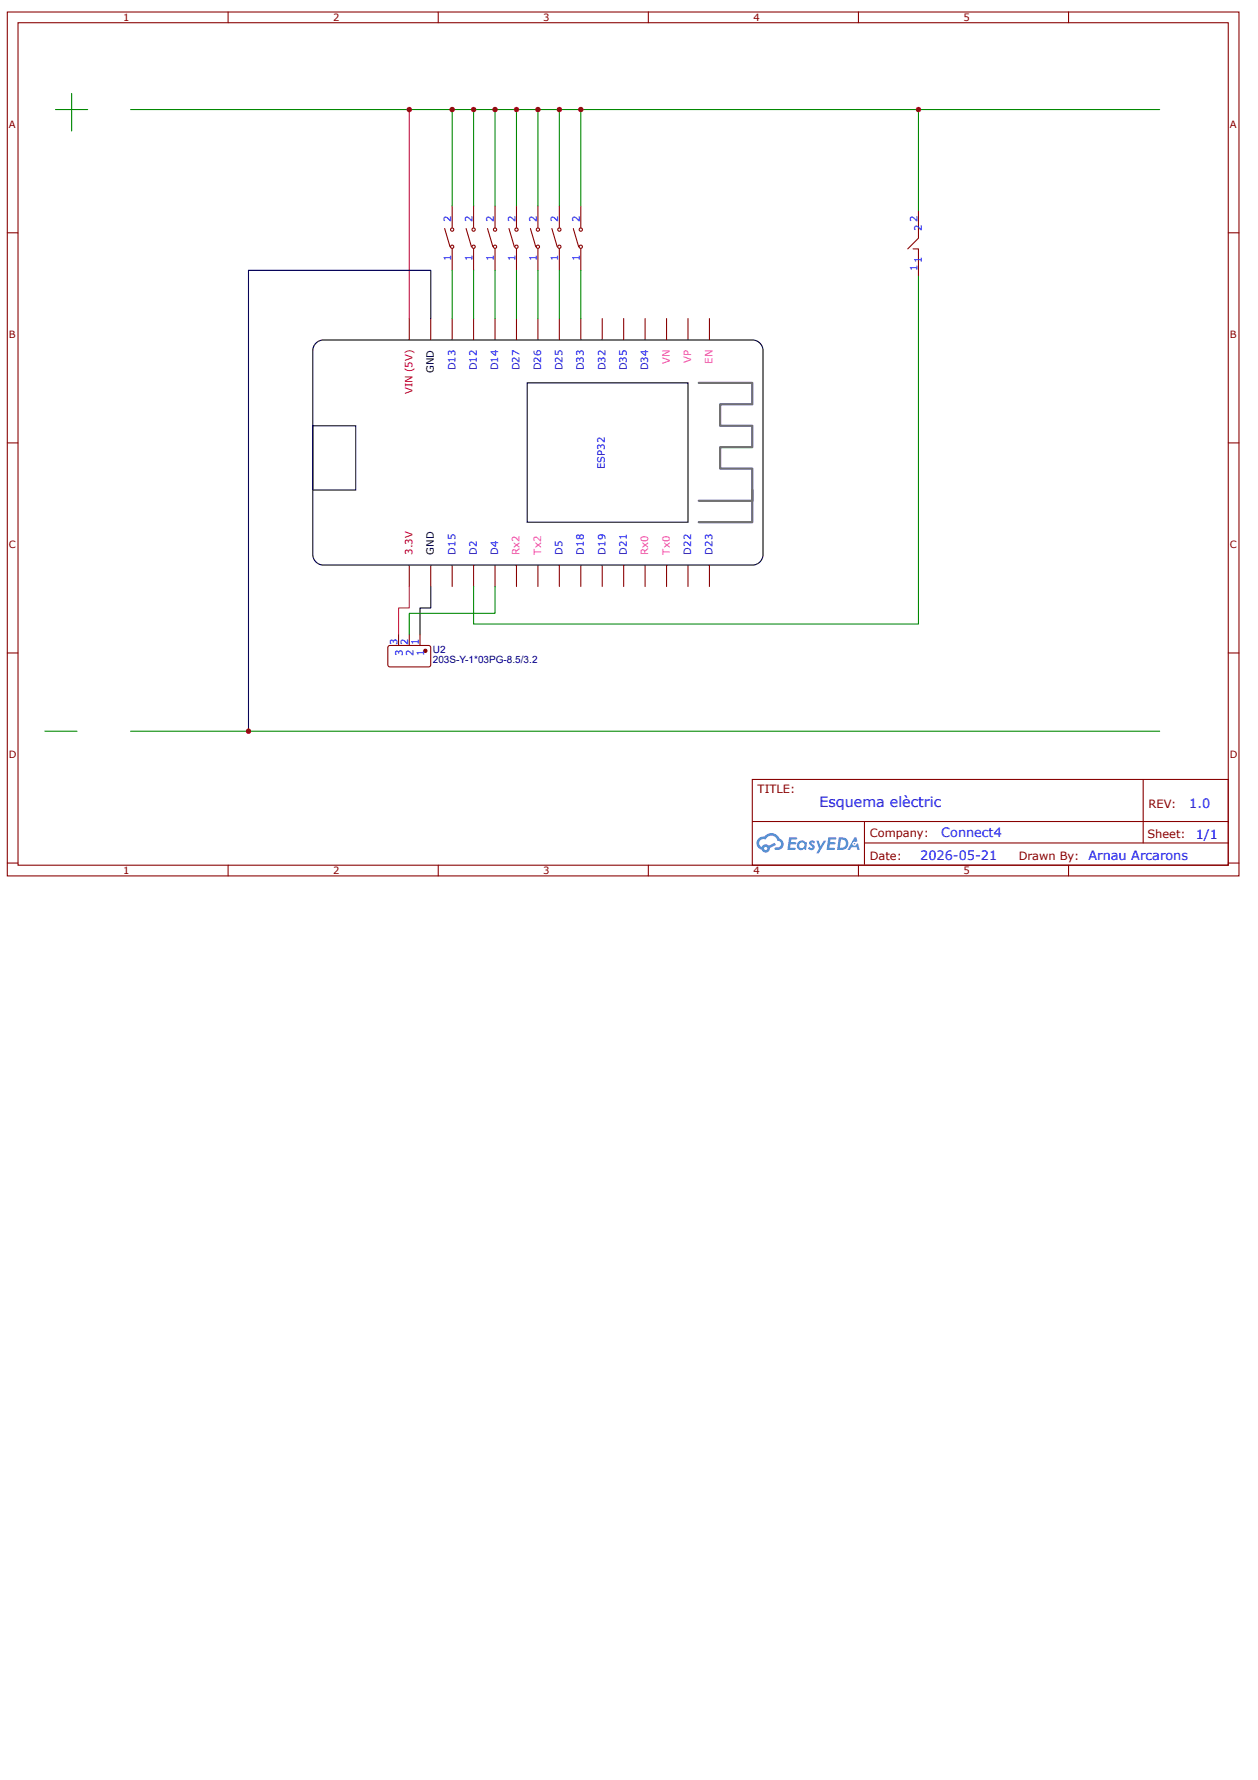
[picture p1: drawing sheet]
<svg xmlns="http://www.w3.org/2000/svg" width="210mm" height="297mm" viewBox="0 0 210 297" stroke-linecap="round" stroke-linejoin="round" font-family="sans-serif">
<g fill="none" stroke="#800" stroke-width=".18">
<path d="M1.2 2h205.5v144.2h-205.5zM3 3.8h201.9v140.6h-201.9zM38.1 2v1.8M73.1 2v1.8M108.2 2v1.8M143.2 2v1.8M178.3 2v1.8M1.2 38.8h1.8M204.9 38.8h1.8M1.2 73.9h1.8M204.9 73.9h1.8M1.2 109h1.8"/>
<path d="M204.9 109h1.8M125.5 130.1h79.4v14.3h-79.4zM125.5 137.1h79.4M144.2 137.1v7.1M190.7 130.1v10.6M1.2 144h1.8M38.1 144.4v1.8M73.1 144.4v1.8M108.2 144.4v1.8M143.2 144.4v1.8M144.2 140.7h60.7M178.3 144.4v1.8"/>
<path d="M204.9 144h1.8"/>
</g>
<g fill="#58f">
<path d="M135.1 140.3l.4-.1 .3 .1 .2 .2-.2 .3a.23 .23 0 0 0-.2-.2 .23 .23 0 0 0-.2 .1 .74 .74 0 0 1 .4 1l-.6 .1-.4-.2 .2-.3 .4 .2 .2-.2a.89 .89 0 0 1-.6-.8z"/>
<path d="M136.2 140.3h.4l.3 .9 .5-.9h.5l-1.3 2.1h-.4l.4-.8z"/>
<path d="M131.7 139.7l1.3 .1v.1l-.2 .2h-.8v.4h.7l.2 .2-.2 .2h-.8l-.1 .6h.8h.1v.3h-1.3z"/>
<path d="M138.2 139.7l1.3 .1 .1 .1-.2 .2h-.8l-.1 .4h.8l.1 .2-.2 .2h-.8v.6h.7h.2v.3h-1.4z"/>
<path d="M142.6 139.7h.3l.2 .7-.3 .1a.35 .35 0 0 0-.6 .2 .35 .35 0 0 0 .3 .4 .35 .35 0 0 0 .4-.3l.2-.1 .3 1.1h-.4l-.1-.4h-.8l-.3 .4h-.4z"/>
<path d="M140 139.7l-.3 2.1h.6a1.06 1.06 0 0 0 1.2-1.1 1.06 1.06 0 0 0-1.2-1zM140.3 140.1a.72 .72 0 0 1 .8 .8 .72 .72 0 0 1-1 .6z"/>
<path d="M133.3 140.4a.78 .78 0 0 0-.2 1.1 .78 .78 0 0 0 1.1 .2l.3 .1 .1-1.1-.3-.2a.71 .71 0 0 0-1-.1zM133.3 141a.47 .47 0 0 1 .9 0 .47 .47 0 0 1-.9 0z"/>
<path d="M126.5 139.9a1.12 1.12 0 0 0 .6 1.9 .71 .71 0 0 0 .8 .5 .71 .71 0 0 0 .6-.8l1-.5-.3-.4-.9 .5a.72 .72 0 0 0-1.2 .2 .7 .7 0 0 1-.4-.9 .7 .7 0 0 1 1-.3 1.05 1.05 0 0 1 1.1-.6 1.05 1.05 0 0 1 1 .8 .58 .58 0 0 1 .5 .7 .58 .58 0 0 1-.9 .4l-.2 .2a.89 .89 0 0 0 1.1 .1 .96 .96 0 0 0 .4-1 .96 .96 0 0 0-.6-.8 1.54 1.54 0 0 0-2.7-.3h-.3zM127.5 141.6a.27 .27 0 0 1 .5 0 .27 .27 0 0 1-.5 0z"/>
<circle cx="142.6" cy="140.8" r=".13"/>
</g>
<g fill="none" stroke="#800" stroke-width=".18">
<path d="M74.2 38.1l.9 3.1M75.4 34.4v3.6M77.8 38.1l.9 3.1M79 34.4v3.6M81.3 38.1l.9 3.1M82.6 34.4v3.6M84.9 38.1l.9 3.1M86.2 34.4v3.6M88.5 38.1l.9 3.1M89.7 34.4v3.6M92.1 38.1l.9 3.1M93.3 34.4v3.6"/>
<path d="M95.7 38.1l.8 3.1M96.9 34.4v3.6M68.3 53.2v3.5M71.9 53.2v3.5M75.4 41.5v3.6M75.4 53.2v3.5M79 41.5v3.6M79 53.2v3.5M82.6 41.5v3.6M82.6 53.2v3.5M86.2 41.5v3.6M86.2 53.2v3.5"/>
<path d="M89.7 41.5v3.6M89.7 53.2v3.5M93.3 41.5v3.6M93.3 53.2v3.5M96.9 41.5v3.6M96.9 53.2v3.5M100.5 53.2v3.5M104.1 53.2v3.5M107.6 53.2v3.5M111.2 53.2v3.5M114.8 53.2v3.5M118.4 53.2v3.5"/>
<path d="M68.3 94.3v3.6M71.9 94.3v3.6M75.4 94.3v3.6M79 94.3v3.6M82.6 94.3v3.6M86.2 94.3v3.6M89.7 94.3v3.6M93.3 94.3v3.6M96.9 94.3v3.6M100.5 94.3v3.6M104.1 94.3v3.6M107.6 94.3v3.6"/>
<path d="M111.2 94.3v3.6M114.8 94.3v3.6M118.4 94.3v3.6M64.8 107.8l.3-.1h6.5l.3 .4-.1 3-.3 .2h-6.6l-.2-.4v-2.8z"/>
<circle cx="75.4" cy="38.3" r=".27"/>
<circle cx="79" cy="38.3" r=".27"/>
<circle cx="82.6" cy="38.3" r=".27"/>
<circle cx="86.2" cy="38.3" r=".27"/>
<circle cx="89.7" cy="38.3" r=".27"/>
<circle cx="93.3" cy="38.3" r=".27"/>
<circle cx="96.9" cy="38.3" r=".27"/>
<circle cx="75.4" cy="41.2" r=".27"/>
<circle cx="79" cy="41.2" r=".27"/>
<circle cx="82.6" cy="41.2" r=".27"/>
<circle cx="86.2" cy="41.2" r=".27"/>
<circle cx="89.7" cy="41.2" r=".27"/>
<circle cx="93.3" cy="41.2" r=".27"/>
<circle cx="96.9" cy="41.2" r=".27"/>
</g>
<path d="M52.7 57.3a1.79 1.79 0 0 1 1.3-.6h71.5a1.79 1.79 0 0 1 1.8 1.8v34a1.79 1.79 0 0 1-1.8 1.8h-71.5a1.79 1.79 0 0 1-1.8-1.8v-34a1.79 1.79 0 0 1 .5-1.2zM71.9 53.2v-8.1h-30.4v76.9M52.2 71h7.1v10.8h-7.1zM88 63.9h26.8v23.2h-26.8zM71.9 97.9v3.5h-1.8v4.5" fill="none" stroke="#000" stroke-width=".18"/>
<path d="M116.6 63.9h8.9v3.6h-5.3v3.5h5.3v3.6h-5.3v3.6h5.3v5.4h-8.9M125.5 81.8v5.3h-8.9" fill="none" stroke="#666" stroke-width=".36"/>
<g fill="none" stroke="#080" stroke-width=".18">
<path d="M9.3 18.3h5.3M11.9 15.6v6.3M21.8 18.3h171.7M75.4 18.3v16.1M79 18.3v16.1M82.6 18.3v16.1M86.2 18.3v16.1M89.7 18.3v16.1M93.3 18.3v16.1M96.9 18.3v16.1M75.4 45.1v8.1M79 45.1v8.1"/>
<path d="M82.6 45.1v8.1M86.2 45.1v8.1M89.7 45.1v8.1M93.3 45.1v8.1M96.9 45.1v8.1M82.6 97.9v4.4h-14.3v3.6M7.5 122h5.3M21.8 122h171.7"/>
</g>
<path d="M68.3 18.3v34.9" fill="none" stroke="#c03" stroke-width=".18"/>
<path d="M68.3 97.9v3.5h-1.8v4.5" fill="none" stroke="#c33" stroke-width=".18"/>
<circle cx="71" cy="108.6" r=".27" fill="#800"/>
<g fill="none" stroke="#800" stroke-width=".18">
<path d="M153.2 35.3v4.4l-1.7 1.8M152.3 41.5h.9v4.5M66.5 105.9v1.8M68.3 105.9v1.8M70.1 105.9v1.8"/>
<circle cx="71" cy="108.6" r=".27"/>
</g>
<path d="M153.2 18.3v17M153.2 46v58.1h-74.2v-6.2" fill="none" stroke="#080" stroke-width=".18"/>
<g fill="#c00">
<circle cx="75.4" cy="18.3" r=".45"/>
<circle cx="79" cy="18.3" r=".45"/>
<circle cx="82.6" cy="18.3" r=".45"/>
<circle cx="86.2" cy="18.3" r=".45"/>
<circle cx="89.7" cy="18.3" r=".45"/>
<circle cx="93.3" cy="18.3" r=".45"/>
<circle cx="96.9" cy="18.3" r=".45"/>
<circle cx="68.3" cy="18.3" r=".45"/>
<circle cx="41.5" cy="122" r=".45"/>
<circle cx="153.2" cy="18.3" r=".45"/>
</g>
<text font-size="2.4" fill="#00f" x="136.7" y="134.6">Esquema elèctric</text>
<g font-size="2.1" fill="#00f">
<text x="198.4" y="134.8">1.0</text>
<text x="153.5" y="143.6">2026-05-21</text>
<text x="157" y="139.6">Connect4</text>
<text x="181.6" y="143.5">Arnau Arcarons</text>
<text x="199.5" y="140">1/1</text>
</g>
<g font-size="1.9" fill="#800">
<text x="126.4" y="132.4">TITLE:</text>
<text x="191.6" y="134.8">REV:</text>
<text x="145.1" y="143.5">Date:</text>
<text x="145.1" y="139.6">Company:</text>
<text x="170" y="143.5">Drawn By:</text>
<text x="191.4" y="139.9">Sheet:</text>
</g>
<g font-size="1.7" fill="#800">
<text x="20.5" y="3.5">1</text>
<text x="55.6" y="3.5">2</text>
<text x="90.6" y="3.5">3</text>
<text x="125.7" y="3.5">4</text>
<text x="160.7" y="3.5">5</text>
<text x="1.5" y="21.3">A</text>
<text x="205.2" y="21.3">A</text>
<text x="1.5" y="56.4">B</text>
<text x="205.2" y="56.4">B</text>
<text x="1.5" y="91.4">C</text>
<text x="205.2" y="91.4">C</text>
<text x="1.5" y="126.5">D</text>
<text x="205.2" y="126.5">D</text>
<text x="20.5" y="145.9">1</text>
<text x="55.6" y="145.9">2</text>
<text x="90.6" y="145.9">3</text>
<text x="125.7" y="145.9">4</text>
<text x="160.7" y="145.9">5</text>
</g>
<g font-size="1.7" fill="#00f">
<text x="75.3" y="37.1" transform="rotate(-90 75.3 37.1)">2</text>
<text x="78.8" y="37.1" transform="rotate(-90 78.8 37.1)">2</text>
<text x="82.4" y="37.1" transform="rotate(-90 82.4 37.1)">2</text>
<text x="86" y="37.1" transform="rotate(-90 86 37.1)">2</text>
<text x="89.6" y="37.1" transform="rotate(-90 89.6 37.1)">2</text>
<text x="93.1" y="37.1" transform="rotate(-90 93.1 37.1)">2</text>
<text x="96.7" y="37.1" transform="rotate(-90 96.7 37.1)">2</text>
<text x="153.1" y="37.1" transform="rotate(-90 153.1 37.1)">2</text>
<text x="153.8" y="38.5" transform="rotate(-90 153.8 38.5)">2</text>
<text x="75.3" y="43.5" transform="rotate(-90 75.3 43.5)">1</text>
<text x="78.8" y="43.5" transform="rotate(-90 78.8 43.5)">1</text>
<text x="82.4" y="43.5" transform="rotate(-90 82.4 43.5)">1</text>
<text x="86" y="43.5" transform="rotate(-90 86 43.5)">1</text>
<text x="89.6" y="43.5" transform="rotate(-90 89.6 43.5)">1</text>
<text x="93.1" y="43.5" transform="rotate(-90 93.1 43.5)">1</text>
<text x="96.7" y="43.5" transform="rotate(-90 96.7 43.5)">1</text>
<text x="153.1" y="45.3" transform="rotate(-90 153.1 45.3)">1</text>
<text x="153.8" y="43.9" transform="rotate(-90 153.8 43.9)">1</text>
<text x="76" y="61.8" transform="rotate(-90 76 61.8)">D13</text>
<text x="79.5" y="61.8" transform="rotate(-90 79.5 61.8)">D12</text>
<text x="83.1" y="61.8" transform="rotate(-90 83.1 61.8)">D14</text>
<text x="86.7" y="61.8" transform="rotate(-90 86.7 61.8)">D27</text>
<text x="90.3" y="61.8" transform="rotate(-90 90.3 61.8)">D26</text>
<text x="93.9" y="61.8" transform="rotate(-90 93.9 61.8)">D25</text>
<text x="97.4" y="61.8" transform="rotate(-90 97.4 61.8)">D33</text>
<text x="101" y="61.8" transform="rotate(-90 101 61.8)">D32</text>
<text x="104.6" y="61.8" transform="rotate(-90 104.6 61.8)">D35</text>
<text x="108.2" y="61.8" transform="rotate(-90 108.2 61.8)">D34</text>
<text x="100.9" y="78.2" transform="rotate(-90 100.9 78.2)">ESP32</text>
<text x="76" y="92.5" transform="rotate(-90 76 92.5)">D15</text>
<text x="79.5" y="92.5" transform="rotate(-90 79.5 92.5)">D2</text>
<text x="83.1" y="92.5" transform="rotate(-90 83.1 92.5)">D4</text>
<text x="93.9" y="92.5" transform="rotate(-90 93.9 92.5)">D5</text>
<text x="97.4" y="92.5" transform="rotate(-90 97.4 92.5)">D18</text>
<text x="101" y="92.5" transform="rotate(-90 101 92.5)">D19</text>
<text x="104.6" y="92.5" transform="rotate(-90 104.6 92.5)">D21</text>
<text x="115.3" y="92.5" transform="rotate(-90 115.3 92.5)">D22</text>
<text x="118.9" y="92.5" transform="rotate(-90 118.9 92.5)">D23</text>
<text x="66.3" y="107.6" transform="rotate(-90 66.3 107.6)">3</text>
<text x="68.1" y="107.6" transform="rotate(-90 68.1 107.6)">2</text>
<text x="69.9" y="107.6" transform="rotate(-90 69.9 107.6)">1</text>
<text x="67.2" y="109.4" transform="rotate(-90 67.2 109.4)">3</text>
<text x="69" y="109.4" transform="rotate(-90 69 109.4)">2</text>
<text x="70.8" y="109.4" transform="rotate(-90 70.8 109.4)">1</text>
</g>
<g font-size="1.7" fill="#f00">
<text x="68.8" y="65.8" transform="rotate(-90 68.8 65.8)">VIN (5V)</text>
<text x="68.8" y="92.5" transform="rotate(-90 68.8 92.5)">3.3V</text>
</g>
<g font-size="1.7">
<text x="72.4" y="62.2" transform="rotate(-90 72.4 62.2)">GND</text>
<text x="72.4" y="92.5" transform="rotate(-90 72.4 92.5)">GND</text>
</g>
<g font-size="1.7" fill="#f0f">
<text x="111.7" y="60.8" transform="rotate(-90 111.7 60.8)">VN</text>
<text x="115.3" y="60.5" transform="rotate(-90 115.3 60.5)">VP</text>
<text x="118.9" y="60.7" transform="rotate(-90 118.9 60.7)">EN</text>
<text x="86.7" y="92.5" transform="rotate(-90 86.7 92.5)">Rx2</text>
<text x="90.3" y="92.5" transform="rotate(-90 90.3 92.5)">Tx2</text>
<text x="108.2" y="92.5" transform="rotate(-90 108.2 92.5)">Rx0</text>
<text x="111.7" y="92.5" transform="rotate(-90 111.7 92.5)">Tx0</text>
</g>
<g font-size="1.7" fill="#000080">
<text x="72.2" y="110.6">203S-Y-1*03PG-8.5/3.2</text>
<text x="72.2" y="109">U2</text>
</g>
</svg>
